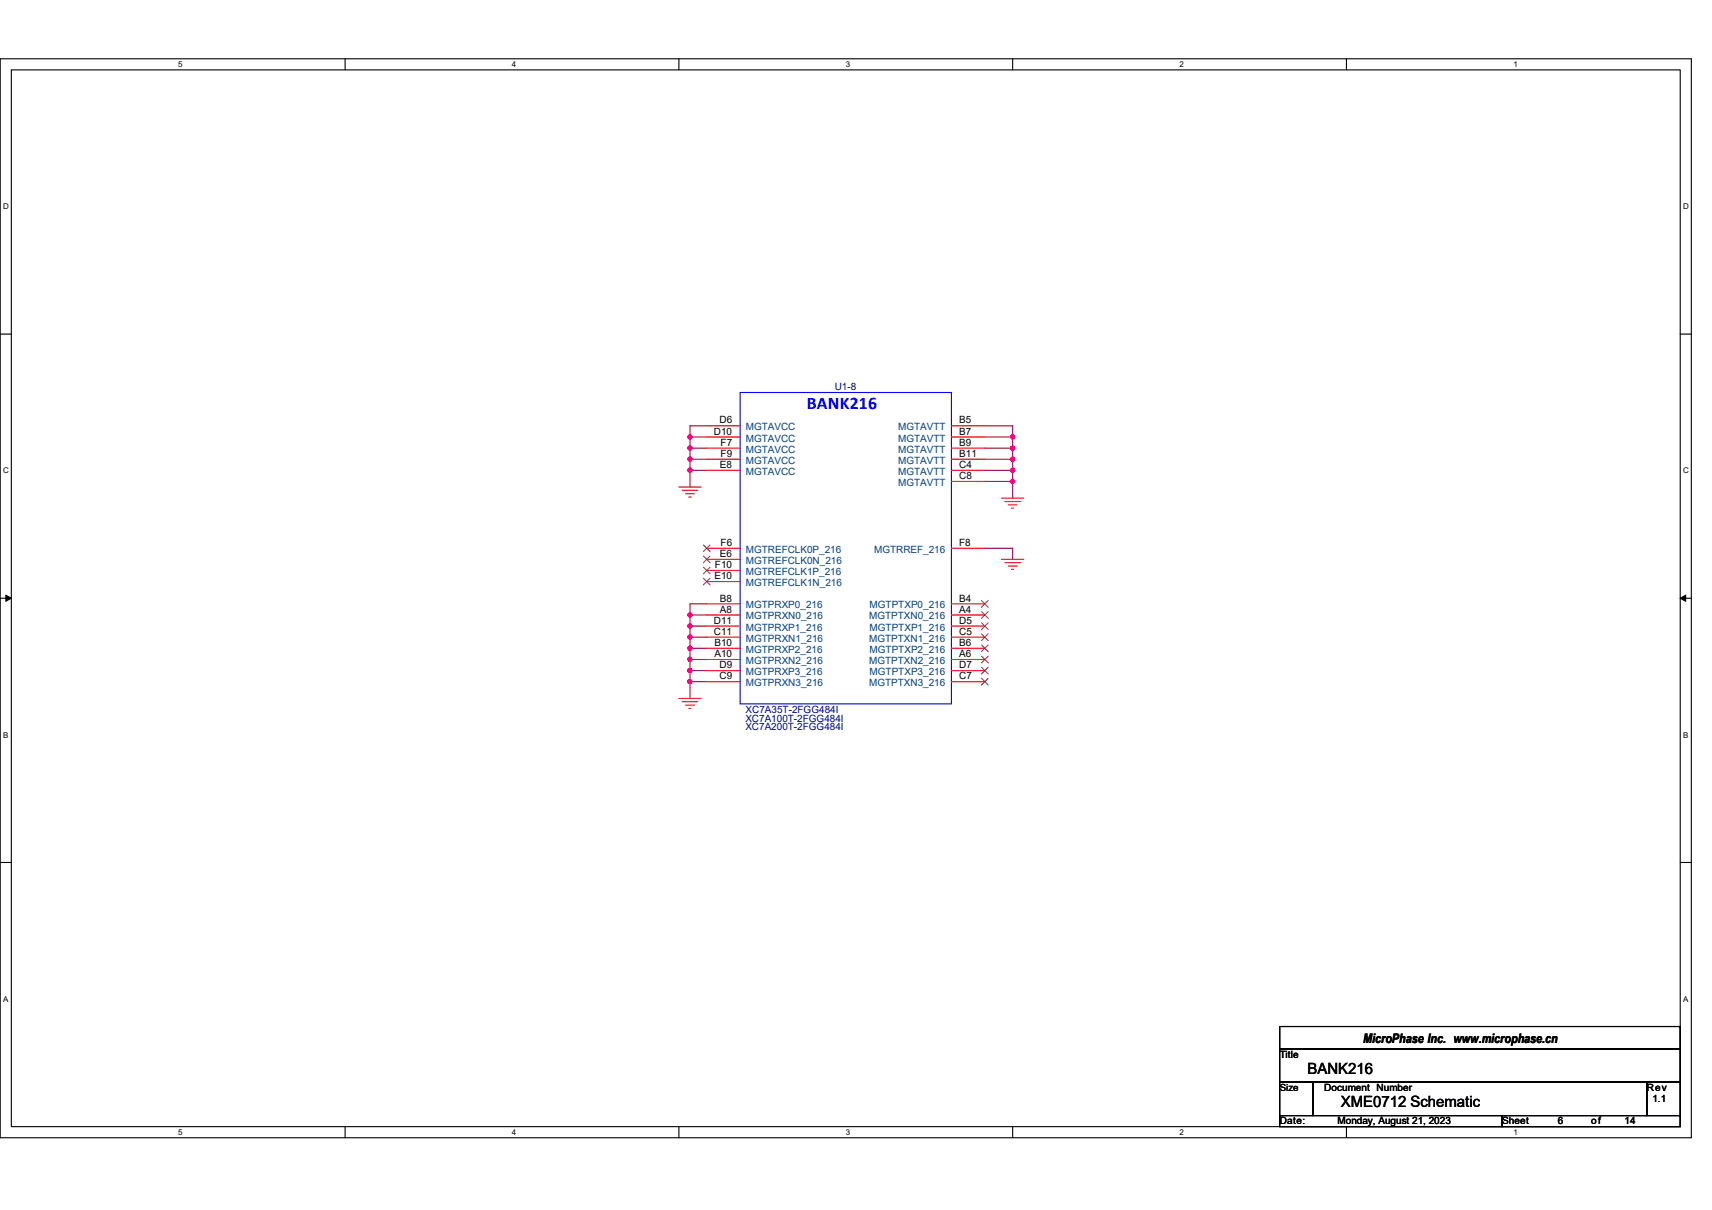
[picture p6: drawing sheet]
<svg xmlns="http://www.w3.org/2000/svg" width="297mm" height="210mm" viewBox="0 0 297 210" stroke-linecap="round" stroke-linejoin="round" font-family="sans-serif">
<path d="M0 10.2h293.5v187.2h-293.5zM2 12.1h289.5v183.4h-289.5z" fill="none" stroke="#000" stroke-width=".19"/>
<g fill="#fff">
<path d="M30.9 10.4h.8v1.6h-.8z"/>
<path d="M30.9 195.7h.8v1.6h-.8z"/>
</g>
<path d="M59.9 10.2v1.9M59.9 195.5v1.9" fill="none" stroke="#000" stroke-width=".19"/>
<g fill="#fff">
<path d="M88.8 10.4h.8v1.6h-.8z"/>
<path d="M88.8 195.7h.8v1.6h-.8z"/>
</g>
<path d="M117.8 10.2v1.9M117.8 195.5v1.9" fill="none" stroke="#000" stroke-width=".19"/>
<g fill="#fff">
<path d="M146.7 10.4h.8v1.6h-.8z"/>
<path d="M146.7 195.7h.8v1.6h-.8z"/>
</g>
<path d="M175.7 10.2v1.9M175.7 195.5v1.9" fill="none" stroke="#000" stroke-width=".19"/>
<g fill="#fff">
<path d="M204.7 10.4h.7v1.6h-.7z"/>
<path d="M204.7 195.7h.7v1.6h-.7z"/>
</g>
<path d="M233.6 10.2v1.9M233.6 195.5v1.9" fill="none" stroke="#000" stroke-width=".19"/>
<g fill="#fff">
<path d="M262.6 10.4h.7v1.6h-.7z"/>
<path d="M262.6 195.7h.7v1.6h-.7z"/>
<path d="M.5 35.1h1v1.5h-1z"/>
<path d="M292 35.1h1v1.5h-1z"/>
<path d="M.5 80.9h1v1.5h-1z"/>
<path d="M292 80.9h1v1.5h-1z"/>
</g>
<path d="M0 58h2M291.5 58h2" fill="none" stroke="#000" stroke-width=".19"/>
<g fill="#fff">
<path d="M.5 126.7h.9v1.6h-.9z"/>
<path d="M292 126.7h.9v1.6h-.9z"/>
</g>
<path d="M0 103.8h2M291.5 103.8h2" fill="none" stroke="#000" stroke-width=".19"/>
<path d="M1 103.3l1 .5-1 .6zM291.5 103.8l1-.5v1.1z" fill="#000" stroke="#000" stroke-width=".17"/>
<g fill="#fff">
<path d="M.5 172.6h.9v1.5h-.9z"/>
<path d="M292 172.6h.9v1.5h-.9z"/>
</g>
<g fill="none" stroke="#000" stroke-width=".19">
<path d="M0 149.7h2M291.5 149.7h2M222 178.1h69.5v3.9h-69.5zM291.5 178.1h.1M222 182h69.5v5.8h-69.5zM222 187.8h5.8v5.8h-5.8zM222 193.6h38.6v1.9h-38.6zM227.8 187.8h.1M227.8 187.8h57.9v5.8h-57.9zM260.6 193.6h30.9v1.9h-30.9zM260.6 193.6h.1M285.7 187.8h5.8v5.8h-5.8z"/>
<path d="M285.7 187.8h.1M291.5 182h.1M291.5 187.8h.1M291.5 193.6h.1"/>
</g>
<g fill="none" stroke="#800040" stroke-width=".19">
<path d="M119.7 75.8v2M119.7 77.8v1.9M119.7 79.7v1.9M119.7 75.8h2.9M119.7 77.8h2.9M119.7 79.7h2.9M122.6 73.9h-2.9v1.9M170.9 73.9h4.8v1.9M170.9 75.8h4.8M170.9 77.8h4.8M170.9 79.7h4.8M175.7 75.8v2"/>
<path d="M175.7 77.8v1.9M175.7 79.7v1.9M119.7 81.6v2.9M119.7 81.6h2.9M170.9 81.6h4.8M170.9 83.5h4.8M170.9 95.1h4.8v2M175.7 81.6v1.9M175.7 83.5v2.9M119.7 118.3v2.9M119.7 110.6v1.9M119.7 112.5v1.9"/>
<path d="M119.7 114.4v2M119.7 116.4v1.9M119.7 106.7v1.9M119.7 108.6v2M119.7 118.3h2.9M119.7 110.6h2.9M119.7 112.5h2.9M119.7 114.4h2.9M119.7 116.4h2.9M119.7 106.7h2.9M119.7 108.6h2.9M122.6 104.8h-2.9v1.9"/>
</g>
<g fill="#f0f" stroke="#f0f" stroke-width=".19">
<circle cx="119.7" cy="77.8" r=".38"/>
<circle cx="119.7" cy="75.8" r=".38"/>
<circle cx="119.7" cy="79.7" r=".38"/>
<circle cx="175.7" cy="75.8" r=".38"/>
<circle cx="175.7" cy="79.7" r=".38"/>
<circle cx="175.7" cy="77.8" r=".38"/>
<circle cx="175.7" cy="83.5" r=".38"/>
<circle cx="175.7" cy="81.6" r=".38"/>
<circle cx="119.7" cy="81.6" r=".38"/>
<circle cx="119.7" cy="110.6" r=".38"/>
<circle cx="119.7" cy="114.4" r=".38"/>
<circle cx="119.7" cy="112.5" r=".38"/>
<circle cx="119.7" cy="118.3" r=".38"/>
<circle cx="119.7" cy="116.4" r=".38"/>
<circle cx="119.7" cy="106.7" r=".38"/>
<circle cx="119.7" cy="108.6" r=".38"/>
</g>
<g fill="none" stroke="#f00" stroke-width=".19">
<path d="M122.6 73.9h5.8M122.6 75.8h5.8M122.6 77.8h5.8M122.6 79.7h5.8M165.1 73.9h5.8M165.1 75.8h5.8M165.1 77.8h5.8M165.1 79.7h5.8M117.8 84.5h3.8M118.4 85.1h2.7M119 85.7h1.5M119.5 86.3h.4"/>
<path d="M122.6 81.6h5.8M122.6 95.1h5.8M122.6 97.1h5.8M122.6 99h5.8M165.1 95.1h5.8M165.1 81.6h5.8M165.1 83.5h5.8M173.8 86.4h3.8M173.8 97.1h3.8M174.3 87h2.8M174.3 97.6h2.8M174.9 87.6h1.6"/>
<path d="M174.9 98.2h1.6M175.5 88.2h.4M175.5 98.8h.4M122.6 100.9h5.8M122.6 104.8h5.8M122.6 106.7h5.8M122.6 108.6h5.8M122.6 110.6h5.8M122.6 112.5h5.8M122.6 114.4h5.8M122.6 116.4h5.8M122.6 118.3h5.8"/>
<path d="M165.1 112.5h5.8M165.1 116.4h5.8M165.1 114.4h5.8M165.1 118.3h5.8M165.1 108.6h5.8M165.1 110.6h5.8M165.1 104.8h5.8M165.1 106.7h5.8M117.8 121.2h3.8M118.4 121.8h2.7M119 122.4h1.5M119.5 122.9h.4"/>
</g>
<path d="M128.4 68.1h36.7v54.1h-36.7zM165.1 68.1h.1" fill="none" stroke="#00f" stroke-width=".19"/>
<g fill="none" stroke="#804000" stroke-width=".17">
<path d="M122 94.6l1.2 1.1M122 96.5l1.2 1.2M122 98.4l1.2 1.2M123.2 94.6l-1.2 1.1M123.2 96.5l-1.2 1.2M123.2 98.4l-1.2 1.2M122 100.4l1.2 1.1M123.2 100.4l-1.2 1.1M170.3 111.9l1.2 1.2M170.3 115.8l1.2 1.2M170.3 113.9l1.2 1.1M170.3 117.7l1.2 1.2"/>
<path d="M170.3 108.1l1.2 1.1M170.3 110l1.2 1.2M170.3 104.2l1.2 1.2M170.3 106.2l1.2 1.1M171.4 111.9l-1.1 1.2M171.4 115.8l-1.1 1.2M171.4 113.9l-1.1 1.1M171.4 117.7l-1.1 1.2M171.4 108.1l-1.1 1.1M171.4 110l-1.1 1.2M171.4 104.2l-1.1 1.2M171.4 106.2l-1.1 1.1"/>
</g>
<text font-size="3.1" fill="#00f" x="140" y="71">BANK216</text>
<g font-size="2.7">
<text x="226.9" y="186.3">BANK216</text>
<text x="232.6" y="192.1">XME0712 Schematic</text>
</g>
<text font-size="2.3" x="236.5" y="181.1">MicroPhase Inc. www.microphase.cn</text>
<g font-size="1.7" fill="#000080">
<text x="144.8" y="67.7">U1-8</text>
<text x="129.3" y="125.3">XC7A100T-2FGG484I</text>
<text x="129.4" y="123.7">XC7A35T-2FGG484I</text>
<text x="129.3" y="126.7">XC7A200T-2FGG484I</text>
</g>
<g font-size="1.7">
<text x="123.9" y="75.4">D10</text>
<text x="124.8" y="73.5">D6</text>
<text x="125" y="77.4">F7</text>
<text x="166.4" y="73.5">B5</text>
<text x="166.4" y="75.4">B7</text>
<text x="166.4" y="77.4">B9</text>
<text x="124.9" y="81.2">E8</text>
<text x="125" y="79.3">F9</text>
<text x="166.4" y="79.3">B11</text>
<text x="166.4" y="81.2">C4</text>
<text x="166.4" y="83.1">C8</text>
<text x="125" y="94.7">F6</text>
<text x="166.4" y="94.7">F8</text>
<text x="123.9" y="100.5">E10</text>
<text x="124.1" y="98.6">F10</text>
<text x="124.9" y="96.7">E6</text>
<text x="124.9" y="104.4">B8</text>
<text x="124.9" y="106.3">A8</text>
<text x="166.4" y="104.4">B4</text>
<text x="166.4" y="106.3">A4</text>
<text x="123.9" y="108.2">D11</text>
<text x="123.9" y="110.2">C11</text>
<text x="123.9" y="112.1">B10</text>
<text x="166.4" y="112.1">B6</text>
<text x="166.4" y="108.2">D5</text>
<text x="166.4" y="110.2">C5</text>
<text x="123.9" y="114">A10</text>
<text x="124.8" y="116">D9</text>
<text x="124.8" y="117.9">C9</text>
<text x="166.4" y="116">D7</text>
<text x="166.4" y="114">A6</text>
<text x="166.4" y="117.9">C7</text>
<text x="222" y="183.6">Title</text>
<text x="222" y="189.3">Size</text>
<text x="229.8" y="189.3">Document Number</text>
<text x="285.7" y="189.3">Rev</text>
<text x="286.7" y="191.3">1.1</text>
<text x="222" y="195.1">Date:</text>
<text x="232.1" y="195.1">Monday, August 21, 2023</text>
<text x="260.6" y="195.1">Sheet</text>
<text x="270.3" y="195.1">6</text>
<text x="276.1" y="195.1">of</text>
<text x="281.9" y="195.1">14</text>
</g>
<g font-size="1.7" fill="#004080">
<text x="129.4" y="74.7">MGTAVCC</text>
<text x="129.4" y="76.6">MGTAVCC</text>
<text x="155.8" y="74.7">MGTAVTT</text>
<text x="155.8" y="76.6">MGTAVTT</text>
<text x="129.4" y="78.5">MGTAVCC</text>
<text x="129.4" y="80.5">MGTAVCC</text>
<text x="129.4" y="82.4">MGTAVCC</text>
<text x="155.8" y="78.5">MGTAVTT</text>
<text x="155.8" y="80.5">MGTAVTT</text>
<text x="155.8" y="82.4">MGTAVTT</text>
<text x="155.8" y="84.3">MGTAVTT</text>
<text x="129.4" y="95.9">MGTREFCLK0P_216</text>
<text x="151.7" y="95.9">MGTRREF_216</text>
<text x="129.4" y="97.9">MGTREFCLK0N_216</text>
<text x="129.4" y="99.8">MGTREFCLK1P_216</text>
<text x="129.4" y="101.7">MGTREFCLK1N_216</text>
<text x="129.4" y="105.6">MGTPRXP0_216</text>
<text x="129.4" y="107.5">MGTPRXN0_216</text>
<text x="150.8" y="107.5">MGTPTXN0_216</text>
<text x="150.9" y="105.6">MGTPTXP0_216</text>
<text x="129.4" y="109.4">MGTPRXP1_216</text>
<text x="129.4" y="111.4">MGTPRXN1_216</text>
<text x="129.4" y="113.3">MGTPRXP2_216</text>
<text x="150.8" y="111.4">MGTPTXN1_216</text>
<text x="150.9" y="113.3">MGTPTXP2_216</text>
<text x="150.9" y="109.4">MGTPTXP1_216</text>
<text x="129.4" y="115.2">MGTPRXN2_216</text>
<text x="129.4" y="117.2">MGTPRXP3_216</text>
<text x="129.4" y="119.1">MGTPRXN3_216</text>
<text x="150.8" y="115.2">MGTPTXN2_216</text>
<text x="150.8" y="119.1">MGTPTXN3_216</text>
<text x="150.9" y="117.2">MGTPTXP3_216</text>
</g>
<g font-size="1.4">
<text x="30.9" y="11.7">5</text>
<text x="88.8" y="11.7">4</text>
<text x="146.7" y="11.7">3</text>
<text x="204.7" y="11.7">2</text>
<text x="262.6" y="11.7">1</text>
<text x=".5" y="36.3">D</text>
<text x="292" y="36.3">D</text>
<text x=".5" y="82.1">C</text>
<text x="292" y="82.1">C</text>
<text x=".5" y="128">B</text>
<text x="292" y="128">B</text>
<text x=".5" y="173.8">A</text>
<text x="292" y="173.8">A</text>
<text x="30.9" y="197">5</text>
<text x="88.8" y="197">4</text>
<text x="146.7" y="197">3</text>
<text x="204.7" y="197">2</text>
<text x="262.6" y="197">1</text>
</g>
</svg>
